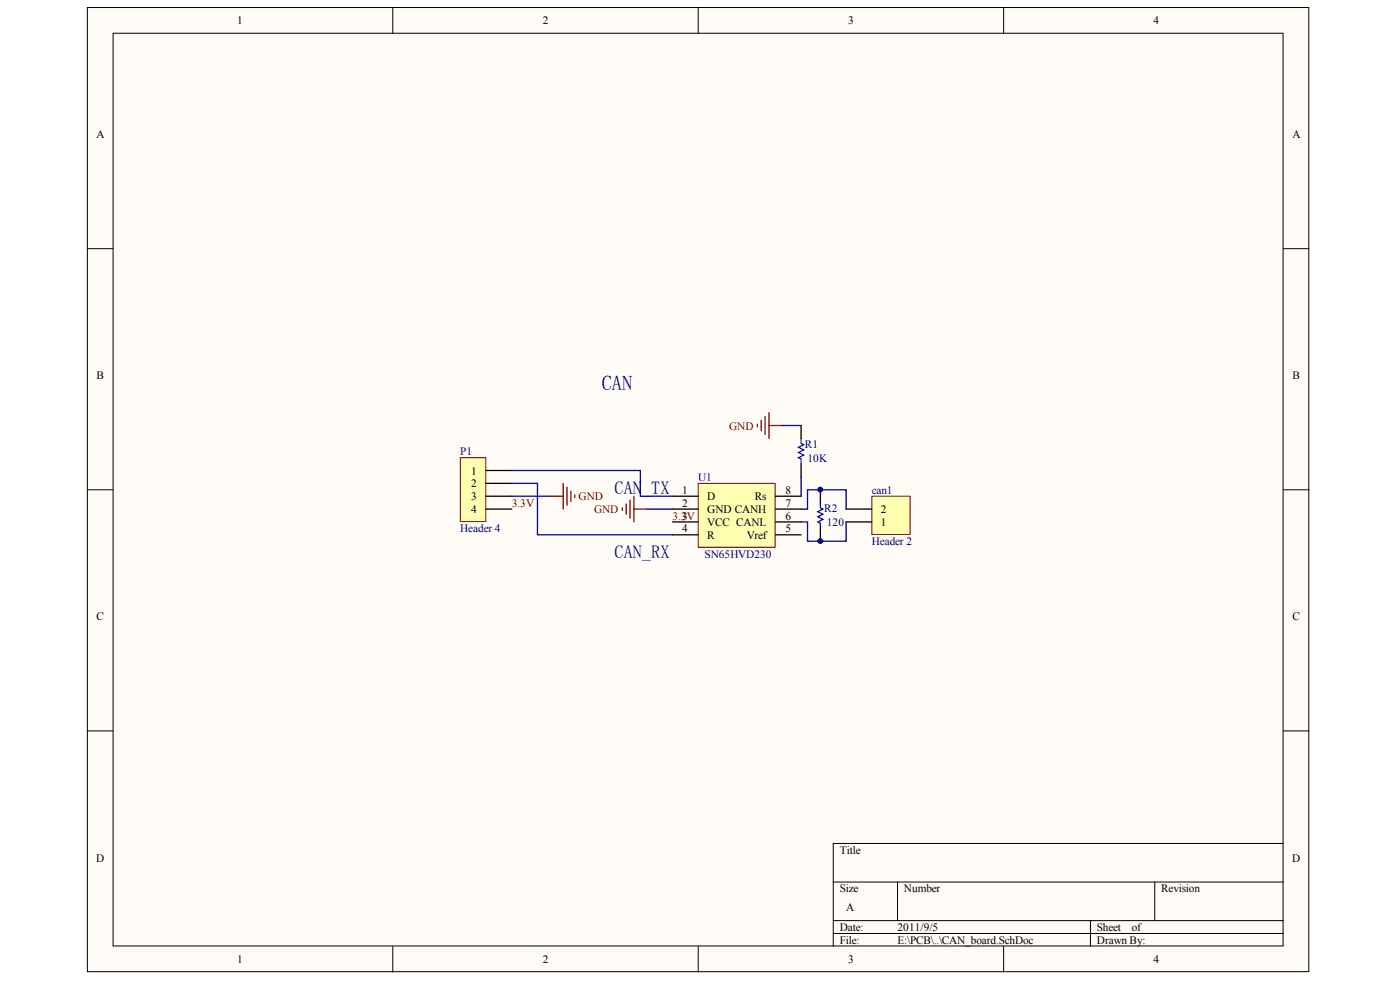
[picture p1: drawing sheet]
<svg xmlns="http://www.w3.org/2000/svg" width="291mm" height="204mm" viewBox="0 0 291 204" stroke-linecap="round" stroke-linejoin="round" font-family="sans-serif">
<g fill="#fffcf8" stroke="#000" stroke-width=".21">
<path d="M18.2 1.6h253.9v200.4h-253.9z"/>
<path d="M23.5 6.9h243.2v189.7h-243.2z"/>
</g>
<g fill="none" stroke="#000" stroke-width=".21">
<path d="M81.7 1.6v5.3M145.1 1.6v5.3M208.6 1.6v5.3M18.2 51.7h5.3M266.8 51.7h5.3M18.2 101.8h5.3M266.8 101.8h5.3M18.2 151.9h5.3M266.8 151.9h5.3M266.8 175.3h-93.6v21.4M81.7 196.7v5.4M145.1 196.7v5.4"/>
<path d="M173.2 183.3h93.6M173.2 191.4h93.6M173.2 194h93.6M186.6 183.3v8.1M208.6 196.7v5.4M226.7 191.4v5.3M240.1 183.3v8.1"/>
</g>
<path d="M145.1 100.5h16v13.3h-16z" fill="#ffffb0" stroke="#800000" stroke-width=".21"/>
<path d="M166.5 88.4v2.7M166.5 96.5v2.6M139.8 103.1h5.3M139.8 105.8h5.3M139.8 108.5h5.3M139.8 111.2h5.3M161.2 103.1h5.3M161.2 105.8h5.3M161.2 108.5h5.3M161.2 111.2h5.3" fill="none" stroke="#000" stroke-width=".27"/>
<path d="M157.4 88.2v.5M158.2 87.4v2.1M159.1 86.6v3.7M159.9 85.8v5.3M159.9 88.4h2.6M129.4 105.5v.6M130.2 104.7v2.2M131 103.9v3.8M131.8 103.1v5.4M131.8 105.8h2.7" fill="none" stroke="#800000" stroke-width=".27"/>
<path d="M166.5 91.1v1.1l.6 .3-1.1 .5 1.1 .5-1.1 .6 1.1 .5-1.1 .5 .5 .3v1.1" fill="none" stroke="#00f" stroke-width=".27"/>
<path d="M162.5 88.4h4M166.5 99.1v4M134.5 105.8h5.3" fill="none" stroke="#000080" stroke-width=".27"/>
<path d="M181.2 103.1h8v8h-8z" fill="#ffffb0" stroke="#800000" stroke-width=".21"/>
<path d="M170.5 101.8v2.7M170.5 109.8v2.7M175.9 108.5h5.3M175.9 105.8h5.3" fill="none" stroke="#000" stroke-width=".27"/>
<path d="M170.5 104.5v1l.6 .3-1.1 .6 1.1 .5-1.1 .5 1.1 .6-1.1 .5 .5 .3v1" fill="none" stroke="#00f" stroke-width=".27"/>
<path d="M166.5 105.8h1.4v-4h8v4M166.5 108.5h1.4v4h8v-4" fill="none" stroke="#000080" stroke-width=".27"/>
<path d="M95.7 95.1h5.3v13.3h-5.3z" fill="#ffffb0" stroke="#800000" stroke-width=".21"/>
<path d="M101 97.8h5.4M101 100.5h5.4M101 103.1h5.4M101 105.8h5.4" fill="none" stroke="#000" stroke-width=".27"/>
<path d="M114.4 103.1h2.7M117.1 100.5v5.3M117.9 101.3v3.7M118.7 102.1v2.1M119.5 102.9v.5" fill="none" stroke="#800000" stroke-width=".27"/>
<path d="M106.4 97.8h26.7v5.3h6.7M106.4 100.5h5.3v10.7h28.1M106.4 103.1h8" fill="none" stroke="#000080" stroke-width=".27"/>
<g fill="#000080" stroke="#000080" stroke-width=".21">
<circle cx="170.5" cy="112.5" r=".5"/>
<circle cx="170.5" cy="101.8" r=".5"/>
</g>
<text font-size="4.3" fill="#000080" x="125.1" y="81.1">CAN</text>
<g font-size="3.7" fill="#000080">
<text x="127.8" y="102.6">CAN_TX</text>
<text x="127.8" y="116">CAN_RX</text>
</g>
<g font-size="2.4">
<text x="49.3" y="5">1</text>
<text x="112.8" y="5">2</text>
<text x="176.3" y="5">3</text>
<text x="239.8" y="5">4</text>
<text x="20" y="28.7">A</text>
<text x="268.7" y="28.7">A</text>
<text x="20.1" y="78.8">B</text>
<text x="268.7" y="78.8">B</text>
<text x="98" y="98.6">1</text>
<text x="98" y="101.3">2</text>
<text x="98" y="104">3</text>
<text x="98" y="106.7">4</text>
<text x="141.8" y="102.6">1</text>
<text x="141.8" y="105.3">2</text>
<text x="147" y="104">D</text>
<text x="147" y="106.7">GND CANH</text>
<text x="156.9" y="104">Rs</text>
<text x="163.3" y="102.6">8</text>
<text x="163.3" y="105.3">7</text>
<text x="163.3" y="108">6</text>
<text x="183.1" y="106.7">2</text>
<text x="141.8" y="110.7">4</text>
<text x="147" y="109.3">VCC CANL</text>
<text x="147" y="112">R</text>
<text x="155.2" y="112">Vref</text>
<text x="163.3" y="110.7">5</text>
<text x="183.1" y="109.3">1</text>
<text x="20.1" y="129">C</text>
<text x="268.7" y="129">C</text>
<text x="20" y="179.1">D</text>
<text x="174.6" y="177.4">Title</text>
<text x="268.6" y="179.1">D</text>
<text x="174.6" y="185.4">Size</text>
<text x="187.9" y="185.4">Number</text>
<text x="241.4" y="185.4">Revision</text>
<text x="175.9" y="189.4">A</text>
<text x="174.6" y="193.5">Date:</text>
<text x="174.6" y="196.1">File:</text>
<text x="186.6" y="193.5">2011/9/5</text>
<text x="186.6" y="196.1">E:\PCB\..\CAN_board.SchDoc</text>
<text x="228" y="193.5">Sheet</text>
<text x="228" y="196.1">Drawn By:</text>
<text x="235.3" y="193.5">of</text>
<text x="49.3" y="200.2">1</text>
<text x="112.8" y="200.2">2</text>
<text x="176.3" y="200.2">3</text>
<text x="239.8" y="200.2">4</text>
</g>
<g font-size="2.4" fill="#800000">
<text x="151.6" y="89.3">GND</text>
<text x="106.4" y="105.3">3.3V</text>
<text x="120.3" y="104">GND</text>
<text x="123.5" y="106.7">GND</text>
<text x="139.8" y="108">3.33V</text>
</g>
<g font-size="2.4" fill="#000080">
<text x="95.7" y="94.6">P1</text>
<text x="167.3" y="93">R1</text>
<text x="167.9" y="96">10K</text>
<text x="145.1" y="100">U1</text>
<text x="171.3" y="106.4">R2</text>
<text x="181.2" y="102.6">can1</text>
<text x="95.7" y="110.7">Header 4</text>
<text x="171.9" y="109.3">120</text>
<text x="181.2" y="113.3">Header 2</text>
<text x="146.5" y="116">SN65HVD230</text>
</g>
</svg>
